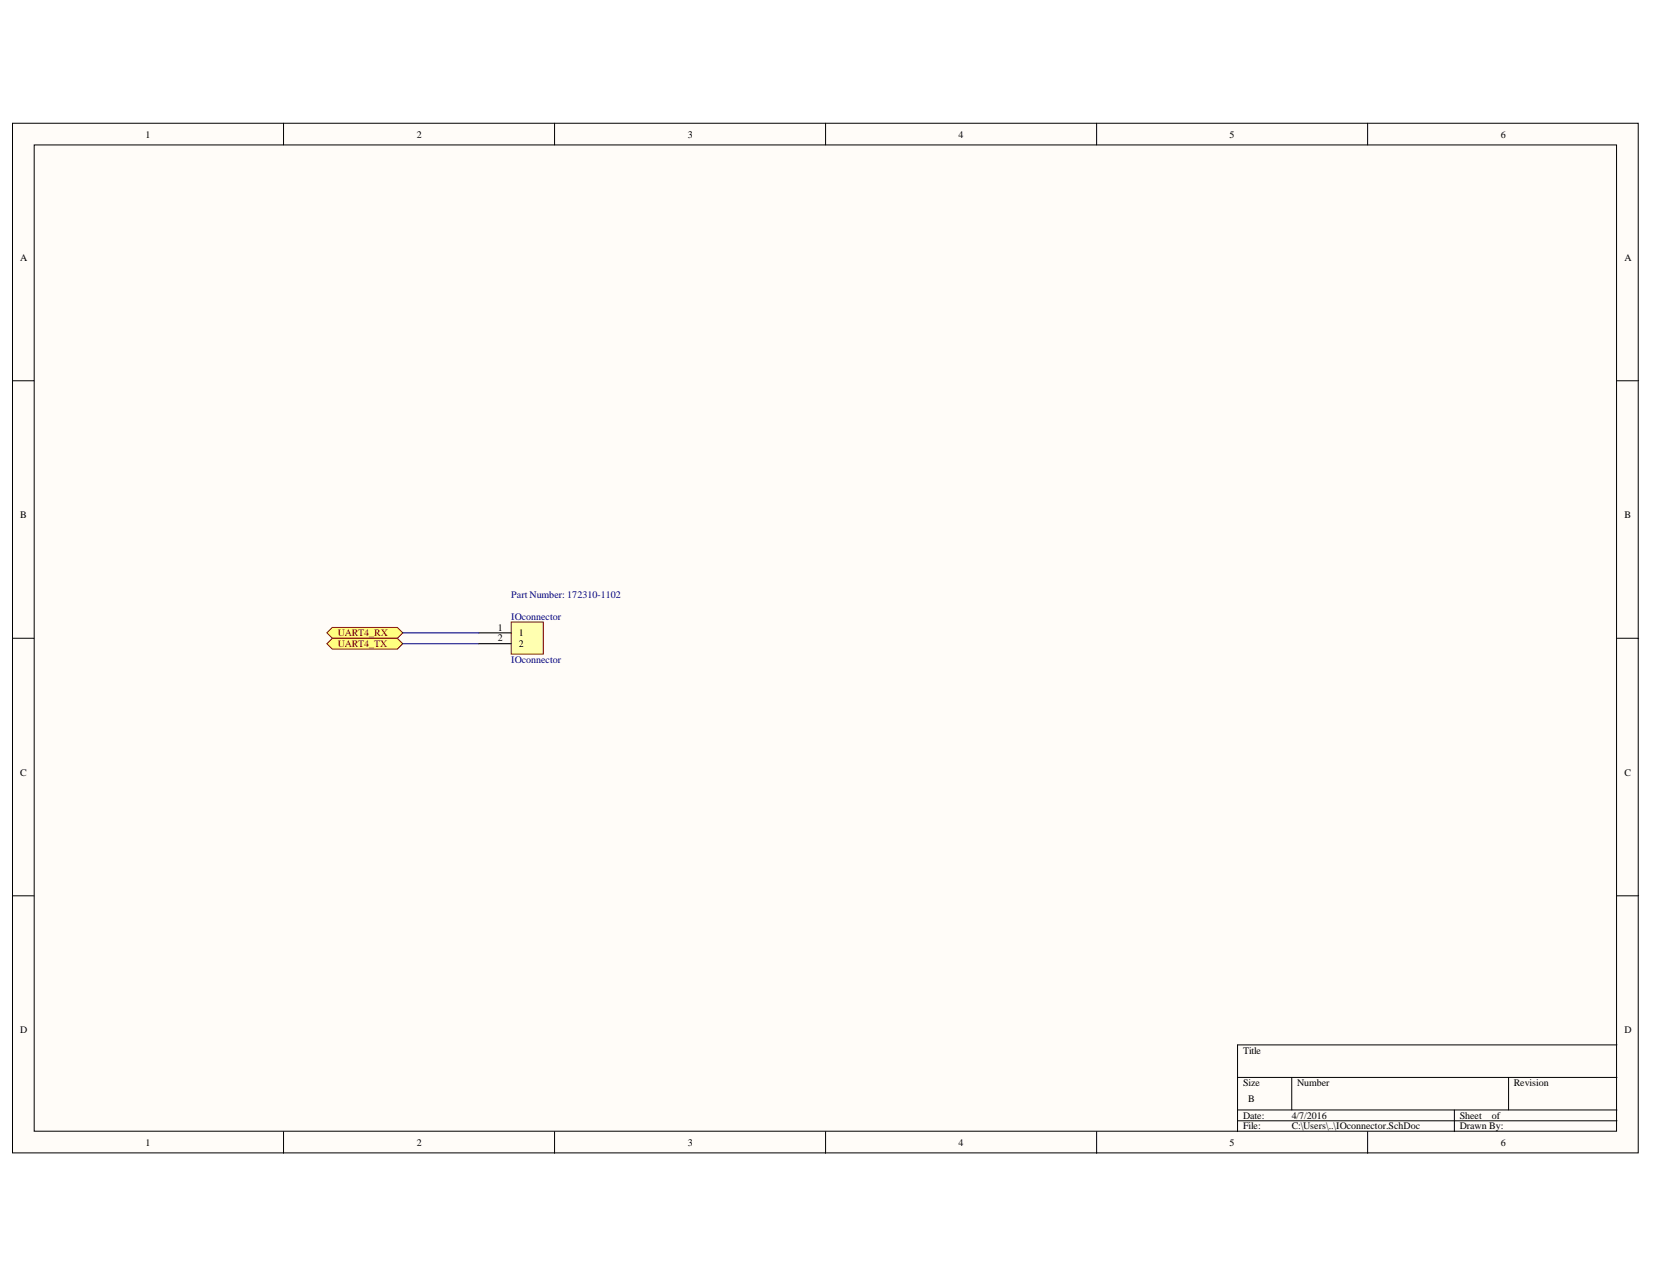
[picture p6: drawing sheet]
<svg xmlns="http://www.w3.org/2000/svg" width="279mm" height="216mm" viewBox="0 0 279 216" stroke-linecap="round" stroke-linejoin="round" font-family="sans-serif">
<g fill="#fffcf8" stroke="#000" stroke-width=".17">
<path d="M2.1 20.8h274.8v174h-274.8z"/>
<path d="M5.8 24.5h267.4v166.6h-267.4z"/>
</g>
<g fill="none" stroke="#000" stroke-width=".17">
<path d="M47.9 20.8v3.7M93.7 20.8v3.7M139.5 20.8v3.7M185.4 20.8v3.7M231.2 20.8v3.7M2.1 64.3h3.7M273.3 64.3h3.7M2.1 107.8h3.7M273.3 107.8h3.7M2.1 151.3h3.7M273.3 151.3h3.7M273.3 176.5h-64.1v14.7"/>
<path d="M47.9 191.2v3.6M93.7 191.2v3.6M139.5 191.2v3.6M185.4 191.2v3.6M209.2 182h64.1M209.2 187.5h64.1M209.2 189.3h64.1M218.3 182v5.5M231.2 191.2v3.6M245.8 187.5v3.7M255 182v5.5"/>
</g>
<path d="M86.4 105.1h5.4v5.4h-5.4z" fill="#ffffb0" stroke="#800000" stroke-width=".17"/>
<path d="M80.9 106.9h5.5M80.9 108.7h5.5" fill="none" stroke="#000" stroke-width=".18"/>
<g fill="#ffff80" stroke="#800000" stroke-width=".17">
<path d="M55.3 106.9l.9-.9h11l.9 .9-.9 .9h-11z" fill-rule="evenodd"/>
<path d="M55.3 108.7l.9-.9h11l.9 .9-.9 1h-11z" fill-rule="evenodd"/>
</g>
<path d="M68.1 106.9h12.8M68.1 108.7h12.8" fill="none" stroke="#000080" stroke-width=".18"/>
<g font-size="1.7">
<text x="24.6" y="23.2">1</text>
<text x="70.4" y="23.2">2</text>
<text x="116.3" y="23.2">3</text>
<text x="162" y="23.2">4</text>
<text x="207.8" y="23.2">5</text>
<text x="253.7" y="23.2">6</text>
<text x="3.4" y="44">A</text>
<text x="274.6" y="44">A</text>
<text x="3.4" y="87.6">B</text>
<text x="274.6" y="87.6">B</text>
<text x="84.1" y="106.6">1</text>
<text x="87.7" y="107.4">1</text>
<text x="84.1" y="108.4">2</text>
<text x="87.7" y="109.3">2</text>
<text x="3.4" y="131">C</text>
<text x="274.6" y="131">C</text>
<text x="3.4" y="174.6">D</text>
<text x="210.1" y="178">Title</text>
<text x="274.6" y="174.6">D</text>
<text x="210.1" y="183.5">Size</text>
<text x="219.3" y="183.5">Number</text>
<text x="255.9" y="183.5">Revision</text>
<text x="210.1" y="189">Date:</text>
<text x="210.1" y="190.8">File:</text>
<text x="211" y="186.2">B</text>
<text x="218.3" y="189">4/7/2016</text>
<text x="218.3" y="190.8">C:\Users\..\IOconnector.SchDoc</text>
<text x="246.7" y="189">Sheet</text>
<text x="246.7" y="190.8">Drawn By:</text>
<text x="252.2" y="189">of</text>
<text x="24.6" y="193.6">1</text>
<text x="70.4" y="193.6">2</text>
<text x="116.3" y="193.6">3</text>
<text x="162" y="193.6">4</text>
<text x="207.8" y="193.6">5</text>
<text x="253.7" y="193.6">6</text>
</g>
<g font-size="1.7" fill="#000080">
<text x="86.4" y="101.1">Part Number: 172310-1102</text>
<text x="86.4" y="104.7">IOconnector</text>
<text x="86.4" y="112.1">IOconnector</text>
</g>
<g font-size="1.7" fill="#800000">
<text x="57.1" y="107.4">UART4_RX</text>
<text x="57.1" y="109.3">UART4_TX</text>
</g>
</svg>
